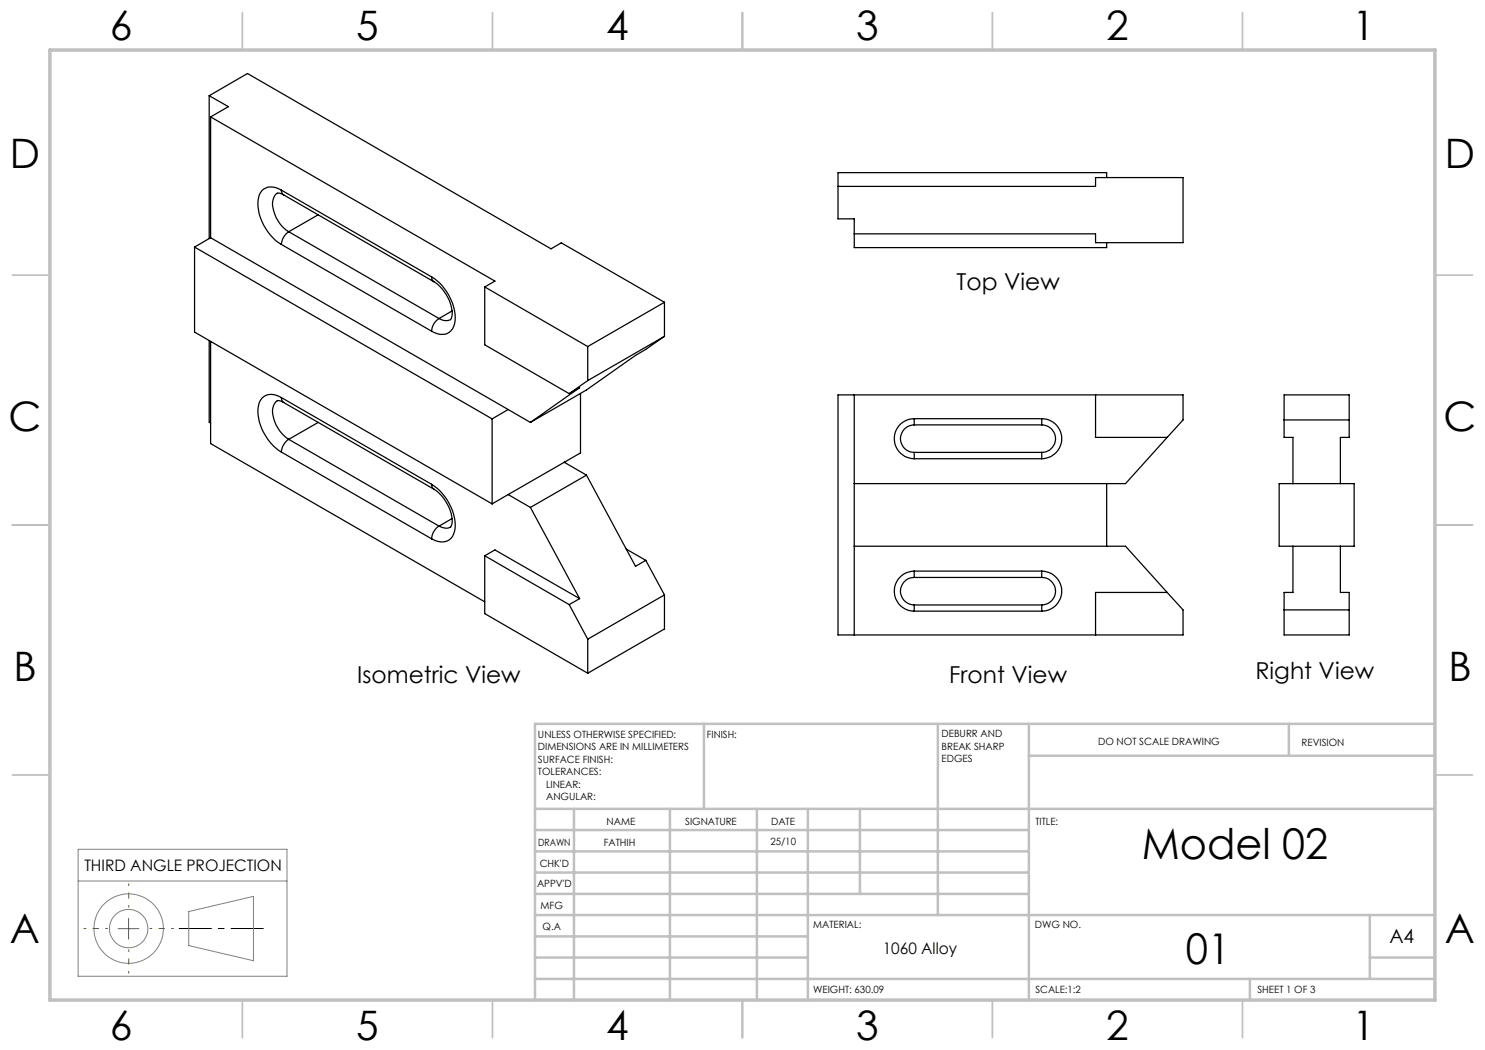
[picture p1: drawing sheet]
<svg xmlns="http://www.w3.org/2000/svg" width="297mm" height="210mm" viewBox="0 0 297 210" stroke-linecap="round" stroke-linejoin="round" font-family="sans-serif">
<g fill="none" stroke="#000" stroke-width=".25">
<path d="M41.8 19.1l7.7-4.4 60.7 35.1 2.1-1.2 20.6 11.9M41.8 19.1l3.9 2.2-3.6 2.1M41.8 19.1v28.6M42.1 23.4l56.9 32.8-2.1 1.2M42.1 23.4v24.1M56.3 38a2.92 2.92 0 0 0-4.2 .5 7.5 7.5 0 0 0 1.1 7.2l1.4 1.9 1.7 1.3M56.3 38l.2 .8 .2 .2M56.3 38l30 17.4M56.7 39a1.14 1.14 0 0 0-1.1-.4 1.14 1.14 0 0 0-.8 .9 5.8 5.8 0 0 0 1.1 5.2l.9 .9 .9 .7M56.7 39l30 17.3M167.6 37.3h51.5v-1.8h17.5v13h-17.5v-1.7h-48.2M221.3 35.5v-1h-53.7v9.3h3.3v5.7h50.4v-1"/>
<path d="M38.9 49.4l59.5 34.4M38.9 49.4v17l59.5 34.4M42.1 47.5l59.5 34.4M42.1 47.5l-3.2 1.9M56.3 48.9l30 17.3M57.7 46.3a3.4 3.4 0 0 0-1.4 2.6M57.7 46.3l30.1 17.4M63.6 43l-5.9 3.3M86.3 55.4a9.9 9.9 0 0 1 4.6 9.4 2.61 2.61 0 0 1-4 1.7l-.6-.3M86.3 55.4l.1 .5 .3 .4M86.7 56.3a7.8 7.8 0 0 1 3.6 7.1l-.1 .4a1.82 1.82 0 0 1-2.4-.1M96.9 57.4l20.6 11.9"/>
<path d="M96.9 57.4v11.6l16.9 9.7M41.8 68.1v16.3l.3 .2M42.1 68.3v20.4l54.8 31.7M56.3 79.5a2.88 2.88 0 0 0-4.2 .5 7.4 7.4 0 0 0 1.1 7.2l1.4 1.9 1.7 1.3M56.3 79.5l.1 .6 .3 .4M56.3 79.5l30 17.4M87.8 63.7a3.2 3.2 0 0 0-1.5 2.5M90.4 62.2l-2.6 1.5M113.8 78.7l2.1-1.2-9.8 7M116.1 78.7v11.9l-14.5 8.3M117.5 69.3v6.8M117.5 76.1l-3.7 2.6"/>
<path d="M132.9 60.5l-15.4 8.8M132.9 67.3l-15.4 8.8M132.9 60.5v6.8M132.9 67.3l-3.7 2.6-2.1 1.2-9.8 6.9-11.2 6.5M170.9 79v48M219.1 79v8.5h14.3M56.3 90.4l30 17.4M56.7 80.5a1.05 1.05 0 0 0-1.7 .1 4.4 4.4 0 0 0 .2 4.4l1.1 1.7 1.4 1.2M56.7 80.5l30 17.3M57.7 87.9a3.4 3.4 0 0 0-1.4 2.5M57.7 87.9l30.1 17.3M63.6 84.5l-5.9 3.4"/>
<path d="M86.3 96.9a10.3 10.3 0 0 1 4.7 8.8 2.7 2.7 0 0 1-4.1 2.3l-.6-.2M86.3 96.9l.1 .6 .3 .3M86.7 97.8a7.9 7.9 0 0 1 3.6 7.1l-.3 .6a2.23 2.23 0 0 1-2.2-.3M98.4 83.8v17M101.6 81.9l4.5 2.6M101.6 98.9l-3.2 1.9M101.6 81.9l-3.2 1.9M101.6 98.9l4.5 2.6M112.9 92.5l4.4 2.5M117.3 95l9.8 18.3 2.1-1.2M117.3 95l-11.2 6.5M182.8 90.5v1.2"/>
<path d="M182.8 85a2.75 2.75 0 0 0-2.7 2.7 2.75 2.75 0 0 0 2.7 2.8M182.8 83.7a4 4 0 0 0-3.9 4 4 4 0 0 0 3.9 4M182.8 83.7v1.3M182.8 91.7h25.6M182.8 90.5h25.6M182.8 83.7h25.6M182.8 85h25.6M208.4 90.5v1.2M208.4 85a2.75 2.75 0 0 1 2.7 2.7 2.75 2.75 0 0 1-2.7 2.8M208.4 83.7v1.3M208.4 83.7a4 4 0 0 1 3.9 4 4 4 0 0 1-3.9 4M221.3 96.7v12.5"/>
<path d="M233.4 87.5l-8.3 9.2h-54.2M233.4 87.5l3.2-3.5v-5h-69v48h69v-5l-3.2-3.5M255.8 96.7h15v12.5h-15zM256.8 84h13M258.6 96.7v-9.2h-1.8v-8.5h13v8.5h-1.7v9.2M87.8 105.2a3.2 3.2 0 0 0-1.5 2.6M90.4 103.7l-2.6 1.5M96.9 111.2v11.5l20.6 11.9M96.9 111.2l2.1-1.2 16.9 9.7M96.9 111.2l16.9 9.7M106.1 101.5l9.8 18.2M115.9 119.7l-2.1 1.2"/>
<path d="M125.2 109.8l4 2.3M129.2 112.1l3.7 6.9M132.9 119v6.8l-15.4 8.8M132.9 119l-15.4 8.8M170.9 109.2h54.2l8.3 9.3M182.8 114.2a4 4 0 0 0-3.9 4 4 4 0 0 0 3.9 4M182.8 114.2v1.3M182.8 115.5a2.75 2.75 0 0 0-2.7 2.7 2.75 2.75 0 0 0 2.7 2.8M182.8 114.2h25.6M182.8 115.5h25.6M208.4 114.2a4 4 0 0 1 3.9 4 4 4 0 0 1-3.9 4M208.4 114.2v1.3"/>
<path d="M208.4 115.5a2.75 2.75 0 0 1 2.7 2.7 2.75 2.75 0 0 1-2.7 2.8M233.4 118.5h-14.3v8.5M258.6 109.2v9.3h-1.8v8.5h13v-8.5h-1.7v-9.3M113.8 120.9l3.7 6.9M117.5 127.8v6.8M182.8 121v1.2M182.8 122.2h25.6M182.8 121h25.6M208.4 121v1.2M256.8 122h13"/>
</g>
<g fill="none" stroke="#808080" stroke-width=".2">
<path d="M15.6 176.2h41.8M15.6 169.9h41.8v25.4h-41.8zM37.7 182.3l13-3v12.8l-13-3z"/>
<circle cx="25.7" cy="185.7" r="3.8"/>
<circle cx="25.7" cy="185.7" r="7"/>
</g>
<path d="M52.7 185.7h-16.9" fill="none" stroke="#000" stroke-width=".2" stroke-dasharray="15.2 1.3 1.3 1.3" stroke-dashoffset="8.7" stroke-linecap="butt"/>
<path d="M21.6 185.7h-4.9M25.7 181.5v-4.8M25.7 189.9v4.8M29.9 185.7h4.9" fill="none" stroke="#808000" stroke-width=".2" stroke-dasharray="15.2 1.3 1.3 1.3" stroke-dashoffset="14.7" stroke-linecap="butt"/>
<path d="M23.6 185.7h4.2M25.7 183.6v4.2" fill="none" stroke="#808000" stroke-width=".2"/>
<g fill="none" stroke="#c0c0c0" stroke-width=".35">
<path d="M48.5 2.5v7.5M98.5 2.5v7.5M148.5 2.5v7.5M198.5 2.5v7.5M248.5 2.5v7.5M2.5 55h7.5M287 55h7.5M2.5 105h7.5M287 105h7.5M2.5 155h7.5M287 155h7.5M48.5 200v7.5"/>
<path d="M98.5 200v7.5M148.5 200v7.5M198.5 200v7.5M248.5 200v7.5"/>
</g>
<g fill="none" stroke="#c0c0c0" stroke-width=".5">
<path d="M140.8 144.8v17M187.6 144.8v38.2M205.8 144.8v55.2M205.8 151.2h81.2M257.8 144.8v6.4M287 144.8h-180v55.2M107 161.8h180M107 178.8h98.8M107 174.5h98.8M107 170.3h98.8M107 166h98.8M114.8 161.8v38.2"/>
<path d="M134 161.8v38.2M151.4 161.8v38.2M161.6 161.8v38.2M172 161.8v17M107 195.8h180M107 191.5h54.6M107 187.3h54.6M107 183h180M250 195.8v4.2M274 191.5h13M274 183v12.8"/>
</g>
<path d="M10 10h277v190h-277z" fill="none" stroke="#c0c0c0" stroke-width=".7"/>
<g font-size="8.5">
<text x="228.3" y="171.8">Model 02</text>
<text x="237.2" y="192.7">01</text>
</g>
<g font-size="8.1">
<text x="22" y="8">6</text>
<text x="71.2" y="8">5</text>
<text x="121.2" y="8">4</text>
<text x="171.3" y="8">3</text>
<text x="221.3" y="8">2</text>
<text x="270.5" y="8">1</text>
<text x="2" y="33.6">D</text>
<text x="289" y="33.6">D</text>
<text x="1.7" y="86.1">C</text>
<text x="288.7" y="86.1">C</text>
<text x="2.7" y="136.1">B</text>
<text x="289.7" y="136.1">B</text>
<text x="2" y="188.6">A</text>
<text x="289" y="188.6">A</text>
<text x="22" y="208">6</text>
<text x="71.2" y="208">5</text>
<text x="121.2" y="208">4</text>
<text x="171.3" y="208">3</text>
<text x="221.3" y="208">2</text>
<text x="270.5" y="208">1</text>
</g>
<g font-size="4.7">
<text x="191.3" y="58.1">Top View</text>
<text x="71.5" y="136.5">Isometric View</text>
<text x="189.9" y="136.6">Front View</text>
<text x="251.1" y="135.8">Right View</text>
</g>
<text font-size="3.9" x="277.9" y="188.5">A4</text>
<g font-size="3.2">
<text x="16.9" y="174.2">THIRD ANGLE PROJECTION</text>
<text x="176.5" y="190.9">1060 Alloy</text>
</g>
<g font-size="2">
<text x="107.6" y="147.6">UNLESS OTHERWISE SPECIFIED:</text>
<text x="141.4" y="147.6">FINISH:</text>
<text x="188.3" y="147.5">DEBURR AND</text>
<text x="188.3" y="150">BREAK SHARP</text>
<text x="219.6" y="149">DO NOT SCALE DRAWING</text>
<text x="260.3" y="149.2">REVISION</text>
<text x="107.6" y="150.1">DIMENSIONS ARE IN MILLIMETERS</text>
<text x="107.6" y="152.6">SURFACE FINISH:</text>
<text x="107.6" y="155.1">TOLERANCES:</text>
<text x="188.3" y="152.5">EDGES</text>
<text x="109.2" y="157.6">LINEAR:</text>
<text x="109.2" y="160.1">ANGULAR:</text>
<text x="121.3" y="165">NAME</text>
<text x="137" y="164.9">SIGNATURE</text>
<text x="154.2" y="164.9">DATE</text>
<text x="207.1" y="164.9">TITLE:</text>
<text x="107.6" y="169.1">DRAWN</text>
<text x="107.9" y="173.3">CHK'D</text>
<text x="120.8" y="169.1">FATHIH</text>
<text x="154.1" y="168.9">25/10</text>
<text x="107.4" y="177.4">APPV'D</text>
<text x="108.1" y="181.8">MFG</text>
<text x="108.5" y="186">Q.A</text>
<text x="162.6" y="185.5">MATERIAL:</text>
<text x="207" y="185.5">DWG NO.</text>
<text x="162.6" y="198.5">WEIGHT: 630.09</text>
<text x="207.1" y="198.6">SCALE:1:2</text>
<text x="251.5" y="198.6">SHEET 1 OF 3</text>
</g>
</svg>
